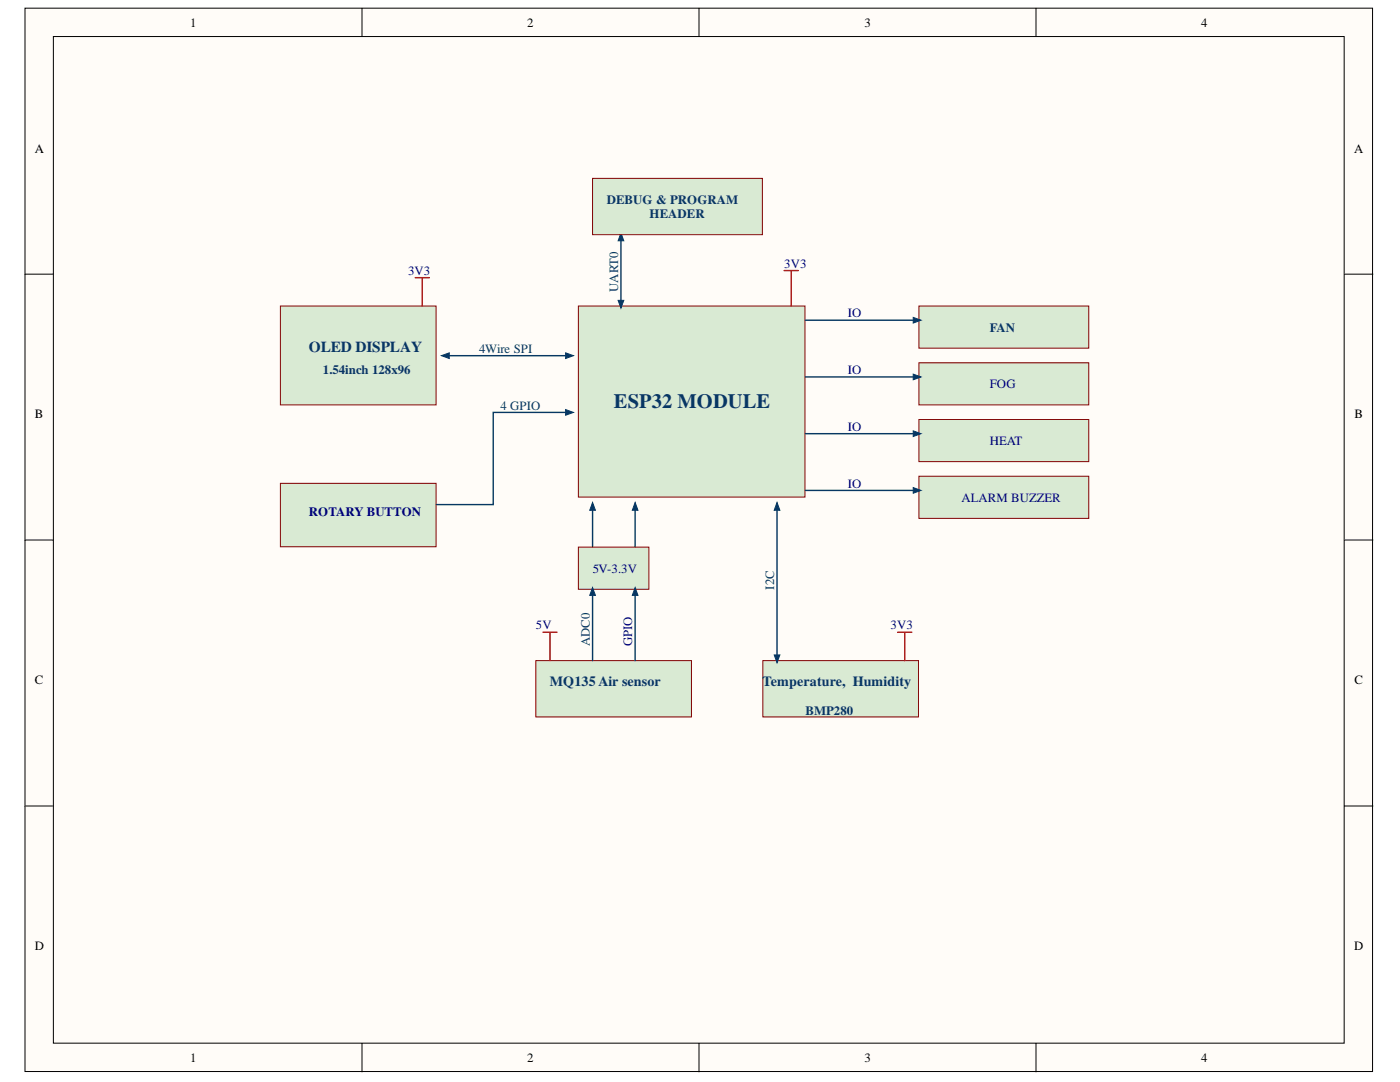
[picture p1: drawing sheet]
<svg xmlns="http://www.w3.org/2000/svg" width="279mm" height="216mm" viewBox="0 0 279 216" stroke-linecap="round" stroke-linejoin="round" font-family="sans-serif">
<g fill="#fffcf8" stroke="#000" stroke-width=".2">
<path d="M5 1.6h268.9v212.2h-268.9z"/>
<path d="M10.7 7.3h257.6v200.9h-257.6z"/>
</g>
<path d="M72.2 1.6v5.7M139.5 1.6v5.7M206.8 1.6v5.7M5 54.7h5.7M268.3 54.7h5.7M5 107.8h5.7M268.3 107.8h5.7M5 160.8h5.7M268.3 160.8h5.7M72.2 208.2v5.7M139.5 208.2v5.7M206.8 208.2v5.7" fill="none" stroke="#000" stroke-width=".2"/>
<g fill="#d9ead3" stroke="#800000" stroke-width=".2">
<path d="M115.4 61.1h45.3v38.1h-45.3z"/>
<path d="M56 61.1h31v19.7h-31z"/>
</g>
<path d="M123.9 46.9v14.2" fill="none" stroke="#073763" stroke-width=".28"/>
<path d="M123.9 46.5l.6 1.5h-1.1z" fill="#073763"/>
<path d="M123.9 46.5l.6 1.5h-1.1z" fill="none" stroke="#073763" stroke-width=".2"/>
<path d="M123.4 59.9h1.1l-.6 1.6z" fill="#073763"/>
<path d="M123.4 59.9h1.1l-.6 1.6z" fill="none" stroke="#073763" stroke-width=".2"/>
<g fill="#d9ead3" stroke="#800000" stroke-width=".2">
<path d="M183.4 61.1h33.9v8.4h-33.9z"/>
<path d="M56 96.4h31v12.7h-31z"/>
</g>
<path d="M88.5 71h25.5" fill="none" stroke="#073763" stroke-width=".28"/>
<path d="M88.1 71l1.6-.6v1.1z" fill="#073763"/>
<path d="M88.1 71l1.6-.6v1.1z" fill="none" stroke="#073763" stroke-width=".2"/>
<path d="M112.9 70.4l1.5 .6-1.5 .5z" fill="#073763"/>
<path d="M112.9 70.4l1.5 .6-1.5 .5z" fill="none" stroke="#073763" stroke-width=".2"/>
<path d="M114 82.3h-15.6v18.4h-11.3" fill="none" stroke="#073763" stroke-width=".28"/>
<path d="M112.9 81.7l1.5 .6-1.5 .6z" fill="#073763"/>
<path d="M112.9 81.7l1.5 .6-1.5 .6z" fill="none" stroke="#073763" stroke-width=".2"/>
<path d="M82.9 55.4h2.8M84.3 55.4v5.7M156.5 54h2.8M157.9 54v7.1" fill="none" stroke="#f00" stroke-width=".28"/>
<path d="M152.2 131.8h31.1v11.3h-31.1z" fill="#d9ead3" stroke="#800000" stroke-width=".2"/>
<path d="M155.1 100.7v31.1" fill="none" stroke="#073763" stroke-width=".28"/>
<path d="M155.1 100.3l.5 1.5h-1.1z" fill="#073763"/>
<path d="M155.1 100.3l.5 1.5h-1.1z" fill="none" stroke="#073763" stroke-width=".2"/>
<path d="M154.5 130.7h1.1l-.5 1.5z" fill="#073763"/>
<path d="M154.5 130.7h1.1l-.5 1.5z" fill="none" stroke="#073763" stroke-width=".2"/>
<path d="M160.7 63.9h22.7" fill="none" stroke="#073763" stroke-width=".28"/>
<path d="M182.3 63.3l1.5 .6-1.5 .6z" fill="#073763"/>
<path d="M182.3 63.3l1.5 .6-1.5 .6z" fill="none" stroke="#073763" stroke-width=".2"/>
<g fill="#d9ead3" stroke="#800000" stroke-width=".2">
<path d="M118.3 35.6h33.9v11.2h-33.9z"/>
<path d="M106.9 131.8h31.1v11.3h-31.1z"/>
</g>
<path d="M118.3 100.7v8.5" fill="none" stroke="#073763" stroke-width=".28"/>
<path d="M118.3 100.3l.5 1.5h-1.1z" fill="#073763"/>
<path d="M118.3 100.3l.5 1.5h-1.1z" fill="none" stroke="#073763" stroke-width=".2"/>
<path d="M126.8 100.7v8.5" fill="none" stroke="#073763" stroke-width=".28"/>
<path d="M126.8 100.3l.5 1.5h-1.1z" fill="#073763"/>
<path d="M126.8 100.3l.5 1.5h-1.1z" fill="none" stroke="#073763" stroke-width=".2"/>
<g fill="#d9ead3" stroke="#800000" stroke-width=".2">
<path d="M183.4 72.4h33.9v8.4h-33.9z"/>
<path d="M183.4 83.7h33.9v8.4h-33.9z"/>
<path d="M183.4 95h33.9v8.4h-33.9z"/>
</g>
<path d="M160.7 75.2h22.7" fill="none" stroke="#073763" stroke-width=".28"/>
<path d="M182.3 74.6l1.5 .6-1.5 .6z" fill="#073763"/>
<path d="M182.3 74.6l1.5 .6-1.5 .6z" fill="none" stroke="#073763" stroke-width=".2"/>
<path d="M160.7 86.5h22.7" fill="none" stroke="#073763" stroke-width=".28"/>
<path d="M182.3 86l1.5 .5-1.5 .6z" fill="#073763"/>
<path d="M182.3 86l1.5 .5-1.5 .6z" fill="none" stroke="#073763" stroke-width=".2"/>
<path d="M160.7 97.9h22.7" fill="none" stroke="#073763" stroke-width=".28"/>
<path d="M182.3 97.3l1.5 .6-1.5 .5z" fill="#073763"/>
<path d="M182.3 97.3l1.5 .6-1.5 .5z" fill="none" stroke="#073763" stroke-width=".2"/>
<path d="M108.3 126.2h2.9M109.8 126.2v5.6M179.1 126.2h2.9M180.6 126.2v5.6" fill="none" stroke="#f00" stroke-width=".28"/>
<path d="M115.4 109.2h14.1v8.4h-14.1z" fill="#d9ead3" stroke="#800000" stroke-width=".2"/>
<path d="M118.3 117.7v14.1" fill="none" stroke="#073763" stroke-width=".28"/>
<path d="M118.3 117.2l.5 1.6h-1.1z" fill="#073763"/>
<path d="M118.3 117.2l.5 1.6h-1.1z" fill="none" stroke="#073763" stroke-width=".2"/>
<path d="M126.8 117.7v14.1" fill="none" stroke="#073763" stroke-width=".28"/>
<path d="M126.8 117.2l.5 1.6h-1.1z" fill="#073763"/>
<path d="M126.8 117.2l.5 1.6h-1.1z" fill="none" stroke="#073763" stroke-width=".2"/>
<text font-size="4.1" fill="#073763" x="122.5" y="81.4">ESP32 MODULE</text>
<text font-size="3" fill="#073763" x="61.6" y="70.3">OLED DISPLAY</text>
<g font-size="2.8" fill="#073763">
<text x="109.8" y="136.9">MQ135 Air sensor</text>
<text x="152.2" y="136.9">Temperature, Humidity</text>
</g>
<g font-size="2.5">
<text x="38" y="5.3">1</text>
<text x="105.2" y="5.3">2</text>
<text x="172.5" y="5.3">3</text>
<text x="239.7" y="5.3">4</text>
<text x="6.9" y="30.4">A</text>
<text x="270.2" y="30.4">A</text>
<text x="6.9" y="83.5">B</text>
<text x="270.3" y="83.5">B</text>
<text x="6.9" y="136.6">C</text>
<text x="270.3" y="136.6">C</text>
<text x="6.9" y="189.6">D</text>
<text x="270.2" y="189.6">D</text>
<text x="38" y="212">1</text>
<text x="105.2" y="212">2</text>
<text x="172.5" y="212">3</text>
<text x="239.7" y="212">4</text>
</g>
<g font-size="2.5" fill="#073763">
<text x="121.1" y="40.7">DEBUG &amp; PROGRAM</text>
<text x="129.6" y="43.5">HEADER</text>
<text x="123.4" y="58.2" transform="rotate(-90 123.4 58.2)">UART0</text>
<text x="95.6" y="70.4">4Wire SPI</text>
<text x="197.5" y="66.2">FAN</text>
<text x="64.4" y="74.6">1.54inch 128x96</text>
<text x="99.9" y="81.7">4 GPIO</text>
<text x="154.5" y="117.6" transform="rotate(-90 154.5 117.6)">I2C</text>
<text x="117.7" y="129" transform="rotate(-90 117.7 129)">ADC0</text>
<text x="160.7" y="142.6">BMP280</text>
</g>
<g font-size="2.5" fill="#000080">
<text x="156.5" y="53.4">3V3</text>
<text x="81.4" y="54.9">3V3</text>
<text x="169.2" y="63.3">IO</text>
<text x="169.2" y="74.6">IO</text>
<text x="197.5" y="77.5">FOG</text>
<text x="169.2" y="86">IO</text>
<text x="197.5" y="88.8">HEAT</text>
<text x="169.2" y="97.3">IO</text>
<text x="191.9" y="100.2">ALARM BUZZER</text>
<text x="61.6" y="102.9">ROTARY BUTTON</text>
<text x="118.3" y="114.3">5V-3.3V</text>
<text x="107" y="125.6">5V</text>
<text x="177.7" y="125.6">3V3</text>
<text x="126.2" y="129" transform="rotate(-90 126.2 129)">GPIO</text>
</g>
</svg>
